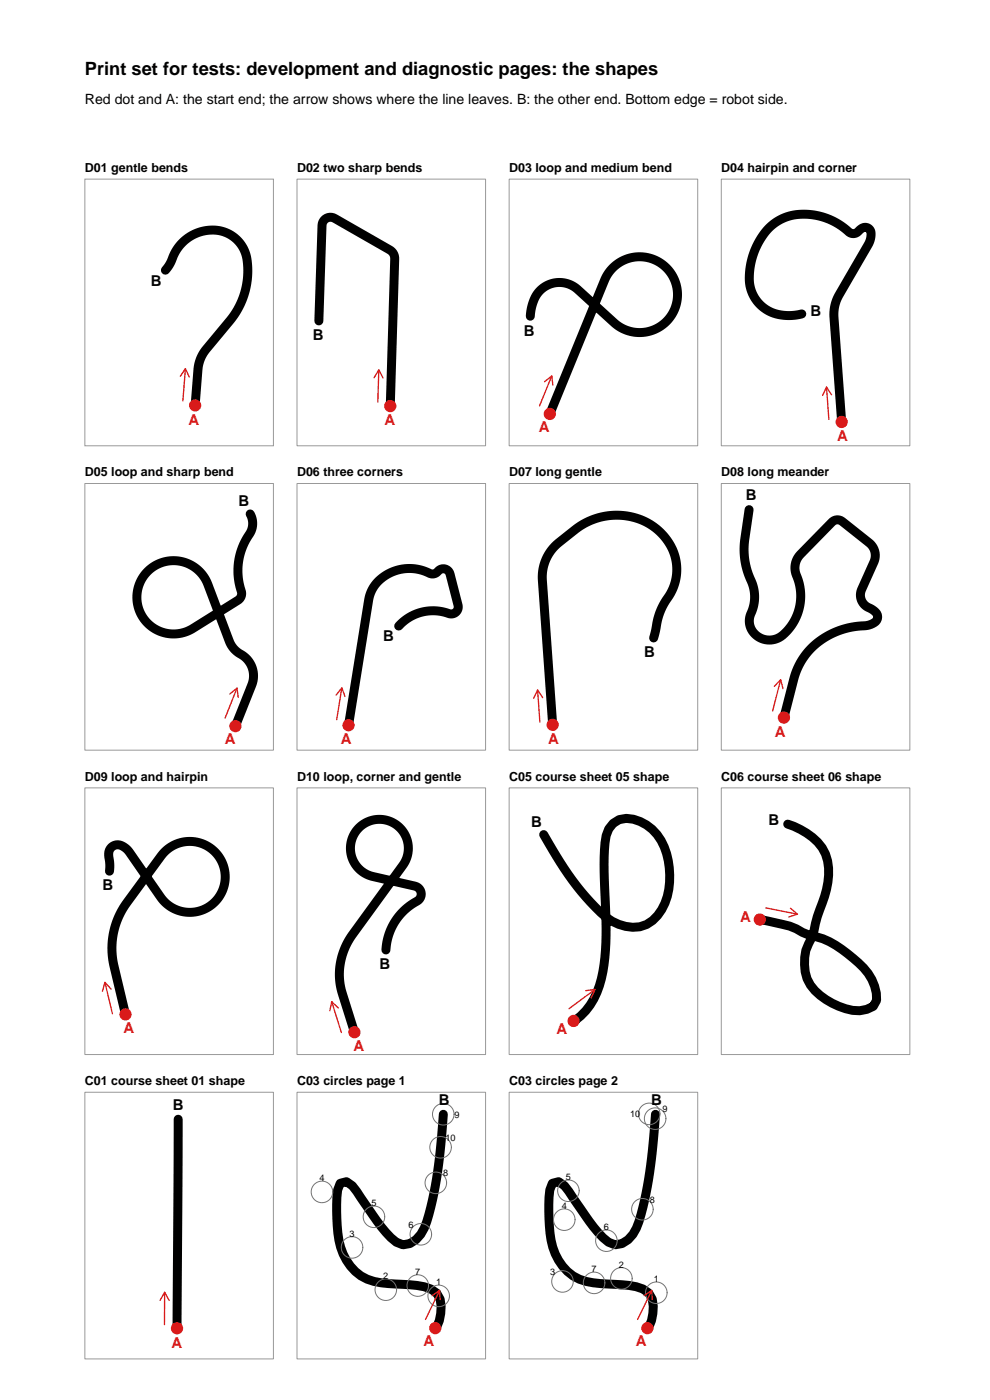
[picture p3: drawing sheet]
<svg xmlns="http://www.w3.org/2000/svg" width="210mm" height="297mm" viewBox="0 0 210 297" stroke-linecap="round" stroke-linejoin="round" font-family="sans-serif">
<path d="M18 38h40v56.6h-40z" fill="none" stroke="#999" stroke-width=".21"/>
<path d="M35.1 57.3l1-1.4a9.7 9.7 0 0 1 6.2-6.7 7.6 7.6 0 0 1 10.3 7.7 17.6 17.6 0 0 1-5.4 13l-1.2 1.5a16.5 16.5 0 0 0-3.8 5.5l-.2 1.5-.6 7.6" fill="none" stroke="#000" stroke-width="1.9"/>
<circle cx="41.4" cy="86" r="1.3" fill="#d91a1a"/>
<path d="M38.2 79.8l1.1-1.6 .8 1.8M39.3 78.2l-.5 6.8" fill="none" stroke="#d91a1a" stroke-width=".28"/>
<path d="M63 38h40v56.6h-40z" fill="none" stroke="#999" stroke-width=".21"/>
<path d="M67.6 68.1l.6-18.4a6.2 6.2 0 0 1 .5-2.9 2.02 2.02 0 0 1 3-.1l9.5 5.5a5.4 5.4 0 0 1 2.4 1.8l.1 1.1-.9 31" fill="none" stroke="#000" stroke-width="1.9"/>
<circle cx="82.8" cy="86.1" r="1.3" fill="#d91a1a"/>
<path d="M80.4 78.5l-.3 6.8M79.3 80.1l1.1-1.6 .9 1.7" fill="none" stroke="#d91a1a" stroke-width=".28"/>
<path d="M108 38h40v56.6h-40z" fill="none" stroke="#999" stroke-width=".21"/>
<path d="M112.5 67.1a7.1 7.1 0 0 1 4.4-6.9 6.1 6.1 0 0 1 6.5 2l4.2 3.8a17.9 17.9 0 0 0 5.4 4.1 8.1 8.1 0 0 0 10.3-5.2 8.1 8.1 0 0 0-5.4-10.1 8.1 8.1 0 0 0-10 5.5l-11.3 27.5" fill="none" stroke="#000" stroke-width="1.9"/>
<circle cx="116.6" cy="87.8" r="1.3" fill="#d91a1a"/>
<path d="M117 79.8l-2.6 6.3M115.5 81l1.5-1.2 .3 1.9" fill="none" stroke="#d91a1a" stroke-width=".28"/>
<path d="M153 38h40v56.6h-40z" fill="none" stroke="#999" stroke-width=".21"/>
<path d="M170.1 66.6a8.6 8.6 0 0 1-10.4-4.1 12.1 12.1 0 0 1 .2-8.8 11.6 11.6 0 0 1 7.9-8 14.2 14.2 0 0 1 12.6 3.7 1.8 1.8 0 0 0 2.2-.8 1.37 1.37 0 0 1 1.8-.1 1.37 1.37 0 0 1 .3 1.7 15.8 15.8 0 0 1-2.1 4.4l-2.9 4.9a16.6 16.6 0 0 0-2.8 6.5l1.6 23.5" fill="none" stroke="#000" stroke-width="1.9"/>
<circle cx="178.5" cy="89.5" r="1.3" fill="#d91a1a"/>
<path d="M175.3 82.1l.5 6.9M176.4 83.8l-1.1-1.7-.8 1.8" fill="none" stroke="#d91a1a" stroke-width=".28"/>
<path d="M18 102.6h40v56.5h-40z" fill="none" stroke="#999" stroke-width=".21"/>
<path d="M53.1 109a4.5 4.5 0 0 1-.8 5.2 14.1 14.1 0 0 0-1 11.7 2.71 2.71 0 0 1-1.9 2.1l-5.5 3.5a16.4 16.4 0 0 1-6.1 2.9 7.8 7.8 0 0 1-8.6-6.4 7.8 7.8 0 0 1 6.1-8.9 7.8 7.8 0 0 1 9.1 5.8l3.6 9.5a6.9 6.9 0 0 0 3.8 4.9 5.5 5.5 0 0 1 1.1 7.2l-3 7.5" fill="none" stroke="#000" stroke-width="1.9"/>
<circle cx="49.9" cy="154" r="1.3" fill="#d91a1a"/>
<path d="M48.8 147.2l1.5-1.2 .2 1.9M50.3 146l-2.6 6.4" fill="none" stroke="#d91a1a" stroke-width=".28"/>
<path d="M63 102.6h40v56.5h-40z" fill="none" stroke="#999" stroke-width=".21"/>
<path d="M84.6 132.8a10.1 10.1 0 0 1 11.2-2.5 1.62 1.62 0 0 0 1.2-2.6l-1.3-5.1a1.71 1.71 0 0 0-2.2-1.8l-.4 .2a1.75 1.75 0 0 1-2.6 .3 9.1 9.1 0 0 0-12 4.8l-4.6 27.8" fill="none" stroke="#000" stroke-width="1.9"/>
<circle cx="73.9" cy="153.9" r="1.3" fill="#d91a1a"/>
<path d="M71.3 147.5l1.2-1.6 .7 1.9M72.5 145.9l-1.1 6.8" fill="none" stroke="#d91a1a" stroke-width=".28"/>
<path d="M108 102.6h40v56.5h-40z" fill="none" stroke="#999" stroke-width=".21"/>
<path d="M138.6 135.3l.2-.4a25 25 0 0 1 1.7-6.2l.2-.3a15 15 0 0 0 2.6-5.4 11.6 11.6 0 0 0-9.1-13.3 14.7 14.7 0 0 0-13.6 3.8 12.7 12.7 0 0 0-4.8 5.2 12.3 12.3 0 0 0-.6 6.7l2 28.4" fill="none" stroke="#000" stroke-width="1.9"/>
<circle cx="117.2" cy="153.8" r="1.3" fill="#d91a1a"/>
<path d="M114 146.4l.5 6.8M115.1 148l-1.1-1.6-.8 1.7" fill="none" stroke="#d91a1a" stroke-width=".28"/>
<path d="M153 102.6h40v56.5h-40z" fill="none" stroke="#999" stroke-width=".21"/>
<path d="M158.9 108.1l-.5 3.5a18.3 18.3 0 0 0 .3 10 10.4 10.4 0 0 1 1.3 6.2l-.4 1.5a4.2 4.2 0 0 0 1.1 5.7 4.6 4.6 0 0 0 6.4-1.3 11.3 11.3 0 0 0 1.6-12.4 4.7 4.7 0 0 1 2-4.7l4.8-4.8a2.86 2.86 0 0 1 2.5-1.5l.7 .3 4.7 3.8a3.8 3.8 0 0 1 2.1 4.4l-2.1 4.9a4.1 4.1 0 0 0-.6 3.9 4.3 4.3 0 0 0 2.3 1.8 1.59 1.59 0 0 1 1.1 1.7 1.59 1.59 0 0 1-1.4 1.4l-.4 .1a25 25 0 0 0-6.3 1.1 15.2 15.2 0 0 0-10.2 12.2l-1.6 6.3" fill="none" stroke="#000" stroke-width="1.9"/>
<circle cx="166.3" cy="152.2" r="1.3" fill="#d91a1a"/>
<path d="M164.2 145.6l1.4-1.4 .5 1.9M165.6 144.2l-1.7 6.6" fill="none" stroke="#d91a1a" stroke-width=".28"/>
<path d="M18 167.1h40v56.6h-40z" fill="none" stroke="#999" stroke-width=".21"/>
<path d="M23.2 184.8l.1-1.5a5.3 5.3 0 0 1 .1-3.3 2.19 2.19 0 0 1 3.5 .2l5.1 7.1a24.5 24.5 0 0 0 3.7 4.7 7.5 7.5 0 0 0 10.8-1.8 7.5 7.5 0 0 0-2.3-10.6 7.5 7.5 0 0 0-10.6 2.7l-5.1 7.1a18.4 18.4 0 0 0-4.7 10.5 30.5 30.5 0 0 0 1.5 9.7l1.3 5.6" fill="none" stroke="#000" stroke-width="1.9"/>
<circle cx="26.6" cy="215.2" r="1.3" fill="#d91a1a"/>
<path d="M22.3 208.4l1.5 6.7M23.6 209.9l-1.3-1.5-.6 1.9" fill="none" stroke="#d91a1a" stroke-width=".28"/>
<path d="M63 167.1h40v56.6h-40z" fill="none" stroke="#999" stroke-width=".21"/>
<path d="M81.9 201.5a12.6 12.6 0 0 1 6.9-10.5 1.84 1.84 0 0 0 .4-2.1 1.84 1.84 0 0 0-1.9-1.1l-5.2-1.2a12.3 12.3 0 0 1-5.7-2 6.2 6.2 0 0 1-.4-8.8 6.2 6.2 0 0 1 8.7-.3 6.2 6.2 0 0 1 .2 8.8l-8.4 11.6a18.2 18.2 0 0 0-4.3 8.3 15.8 15.8 0 0 0 1.1 8.9l1.9 5.9" fill="none" stroke="#000" stroke-width="1.9"/>
<circle cx="75.2" cy="219" r="1.3" fill="#d91a1a"/>
<path d="M70.4 212.5l2 6.5M71.8 213.9l-1.4-1.4-.4 1.9" fill="none" stroke="#d91a1a" stroke-width=".28"/>
<path d="M108 167.1h40v56.6h-40z" fill="none" stroke="#999" stroke-width=".21"/>
<path d="M115.3 177l.4 .7a60.8 60.8 0 0 0 12.9 16.9 8.7 8.7 0 0 0 8.6 1.5 10.4 10.4 0 0 0 4.8-8.9 14.1 14.1 0 0 0-3.7-11.3 8.7 8.7 0 0 0-5.5-2.3 4.4 4.4 0 0 0-4.2 3.7 79.4 79.4 0 0 0-.2 15.2 56.6 56.6 0 0 1-.8 15.1 13.7 13.7 0 0 1-5.9 9" fill="none" stroke="#000" stroke-width="1.9"/>
<circle cx="121.7" cy="216.6" r="1.3" fill="#d91a1a"/>
<path d="M124.3 210.2l1.9-.3-.8 1.8M126.2 209.9l-5.5 4.1" fill="none" stroke="#d91a1a" stroke-width=".28"/>
<path d="M153 167.1h40v56.6h-40z" fill="none" stroke="#999" stroke-width=".21"/>
<path d="M167.1 174.8a14.5 14.5 0 0 1 7.3 5 11.3 11.3 0 0 1 .9 8.9l-.9 2.9a25.1 25.1 0 0 0-1.7 5.8l-.5 1.5a9.7 9.7 0 0 0-.3 10.1 14.2 14.2 0 0 0 10.5 5.4l1.4-.3 1.4-.6 .8-1.3a10.1 10.1 0 0 0-3.9-7.9 20.7 20.7 0 0 0-10.5-5.9l-1.4-.6a13.5 13.5 0 0 0-5.7-2l-3.3-.7" fill="none" stroke="#000" stroke-width="1.9"/>
<circle cx="161.2" cy="195.1" r="1.3" fill="#d91a1a"/>
<path d="M162.4 192.6l6.8 1.3M167.7 192.7l1.5 1.2-1.9 .6" fill="none" stroke="#d91a1a" stroke-width=".28"/>
<path d="M18 231.7h40v56.6h-40z" fill="none" stroke="#999" stroke-width=".21"/>
<path d="M37.8 237.4l-.3 44.4" fill="none" stroke="#000" stroke-width="1.9"/>
<circle cx="37.5" cy="281.8" r="1.3" fill="#d91a1a"/>
<path d="M34 275.9l.9-1.7 1 1.7M34.9 274.2v6.8" fill="none" stroke="#d91a1a" stroke-width=".28"/>
<path d="M63 231.7h40v56.6h-40z" fill="none" stroke="#999" stroke-width=".21"/>
<path d="M94 236.4a104.2 104.2 0 0 1-3.5 22.7 7.1 7.1 0 0 1-3.5 4.7l-1.5 .3-1.4-.6a33.5 33.5 0 0 1-6.7-8.2l-2.7-3.7-1.2-.9-1.3 .3-.6 1.4a38.2 38.2 0 0 0 .6 12.2 10.2 10.2 0 0 0 10.2 7.7l3 .2a17.8 17.8 0 0 1 6 .9l1.2 .9 .8 1.3a9.3 9.3 0 0 1-.8 5.9l-.3 .3" fill="none" stroke="#000" stroke-width="1.9"/>
<g fill="none" stroke="#737373" stroke-width=".21">
<circle cx="94" cy="236.4" r="2.29"/>
<circle cx="68.3" cy="252.9" r="2.29"/>
<circle cx="79.3" cy="258.1" r="2.29"/>
<circle cx="92.4" cy="250.9" r="2.29"/>
<circle cx="93.5" cy="243.4" r="2.29"/>
<circle cx="74.7" cy="264.6" r="2.29"/>
<circle cx="81.8" cy="273.6" r="2.29"/>
<circle cx="88.6" cy="272.7" r="2.29"/>
<circle cx="89.3" cy="261.8" r="2.29"/>
<circle cx="93.1" cy="274.9" r="2.29"/>
</g>
<circle cx="92.3" cy="281.8" r="1.3" fill="#d91a1a"/>
<path d="M91.6 274.9l1.6-1.2 .2 2M93.2 273.7l-2.9 6.2" fill="none" stroke="#d91a1a" stroke-width=".28"/>
<path d="M108 231.7h40v56.6h-40z" fill="none" stroke="#999" stroke-width=".21"/>
<path d="M139 236.4a104.2 104.2 0 0 1-3.5 22.7 7.1 7.1 0 0 1-3.5 4.7l-1.5 .3-1.4-.6a33.5 33.5 0 0 1-6.7-8.2l-2.7-3.7-1.2-.9-1.3 .3-.6 1.4a38.2 38.2 0 0 0 .6 12.2 10.2 10.2 0 0 0 10.2 7.7l3 .2a17.8 17.8 0 0 1 6 .9l1.2 .9 .8 1.3a9.3 9.3 0 0 1-.8 5.9l-.3 .3" fill="none" stroke="#000" stroke-width="1.9"/>
<g fill="none" stroke="#737373" stroke-width=".21">
<circle cx="137.7" cy="236.3" r="2.29"/>
<circle cx="139" cy="237.3" r="2.29"/>
<circle cx="119.7" cy="258.7" r="2.29"/>
<circle cx="120.6" cy="252.6" r="2.29"/>
<circle cx="136.3" cy="256.5" r="2.29"/>
<circle cx="119.3" cy="271.8" r="2.29"/>
<circle cx="126" cy="272.2" r="2.29"/>
<circle cx="128.6" cy="263.2" r="2.29"/>
<circle cx="131.8" cy="271.2" r="2.29"/>
<circle cx="139.2" cy="274.2" r="2.29"/>
</g>
<circle cx="137.3" cy="281.8" r="1.3" fill="#d91a1a"/>
<path d="M136.6 274.9l1.6-1.2 .2 2M138.2 273.7l-2.9 6.2" fill="none" stroke="#d91a1a" stroke-width=".28"/>
<text font-size="3.9" x="18" y="16">Print set for tests: development and diagnostic pages: the shapes</text>
<g font-size="3.2">
<text x="32" y="60.7">B</text>
<text x="111.1" y="71.2">B</text>
<text x="171.9" y="67">B</text>
<text x="66.4" y="72.2">B</text>
<text x="50.6" y="107.4">B</text>
<text x="158.2" y="106.2">B</text>
<text x="81.3" y="136.1">B</text>
<text x="136.6" y="139.3">B</text>
<text x="112.7" y="175.5">B</text>
<text x="163" y="175">B</text>
<text x="21.7" y="188.9">B</text>
<text x="80.5" y="205.6">B</text>
<text x="36.6" y="235.4">B</text>
<text x="93.1" y="234.4">B</text>
<text x="138.1" y="234.4">B</text>
</g>
<g font-size="3.2" fill="#d91a1a">
<text x="40" y="90.1">A</text>
<text x="81.5" y="90.3">A</text>
<text x="114.3" y="91.7">A</text>
<text x="177.6" y="93.6">A</text>
<text x="47.7" y="157.9">A</text>
<text x="72.3" y="157.9">A</text>
<text x="116.3" y="157.9">A</text>
<text x="164.4" y="156.2">A</text>
<text x="157" y="195.5">A</text>
<text x="26.2" y="219.2">A</text>
<text x="118.1" y="219.5">A</text>
<text x="75" y="222.9">A</text>
<text x="36.4" y="285.9">A</text>
<text x="89.8" y="285.6">A</text>
<text x="134.8" y="285.6">A</text>
</g>
<text font-size="3" x="18" y="22">Red dot and A: the start end; the arrow shows where the line leaves. B: the other end. Bottom edge = robot side.</text>
<g font-size="2.6">
<text x="18" y="36.5">D01 gentle bends</text>
<text x="63" y="36.5">D02 two sharp bends</text>
<text x="108" y="36.5">D03 loop and medium bend</text>
<text x="153" y="36.5">D04 hairpin and corner</text>
<text x="18" y="101.1">D05 loop and sharp bend</text>
<text x="63" y="101.1">D06 three corners</text>
<text x="108" y="101.1">D07 long gentle</text>
<text x="153" y="101.1">D08 long meander</text>
<text x="18" y="165.6">D09 loop and hairpin</text>
<text x="63" y="165.6">D10 loop, corner and gentle</text>
<text x="108" y="165.6">C05 course sheet 05 shape</text>
<text x="153" y="165.6">C06 course sheet 06 shape</text>
<text x="18" y="230.2">C01 course sheet 01 shape</text>
<text x="63" y="230.2">C03 circles page 1</text>
<text x="108" y="230.2">C03 circles page 2</text>
</g>
<g font-size="1.9">
<text x="96.4" y="237.1">9</text>
<text x="133.7" y="237">10</text>
<text x="140.5" y="235.9">9</text>
<text x="94.5" y="242">10</text>
<text x="67.8" y="250.6">4</text>
<text x="94" y="249.6">8</text>
<text x="120" y="250.4">5</text>
<text x="78.8" y="255.9">5</text>
<text x="119.2" y="256.5">4</text>
<text x="137.8" y="255.2">8</text>
<text x="74.1" y="262.4">3</text>
<text x="86.6" y="260.5">6</text>
<text x="128.1" y="261">6</text>
<text x="125.5" y="269.9">7</text>
<text x="131.3" y="269">2</text>
<text x="81.3" y="271.4">2</text>
<text x="88.1" y="270.5">7</text>
<text x="92.5" y="272.7">1</text>
<text x="116.7" y="270.5">3</text>
<text x="138.7" y="272">1</text>
</g>
</svg>
